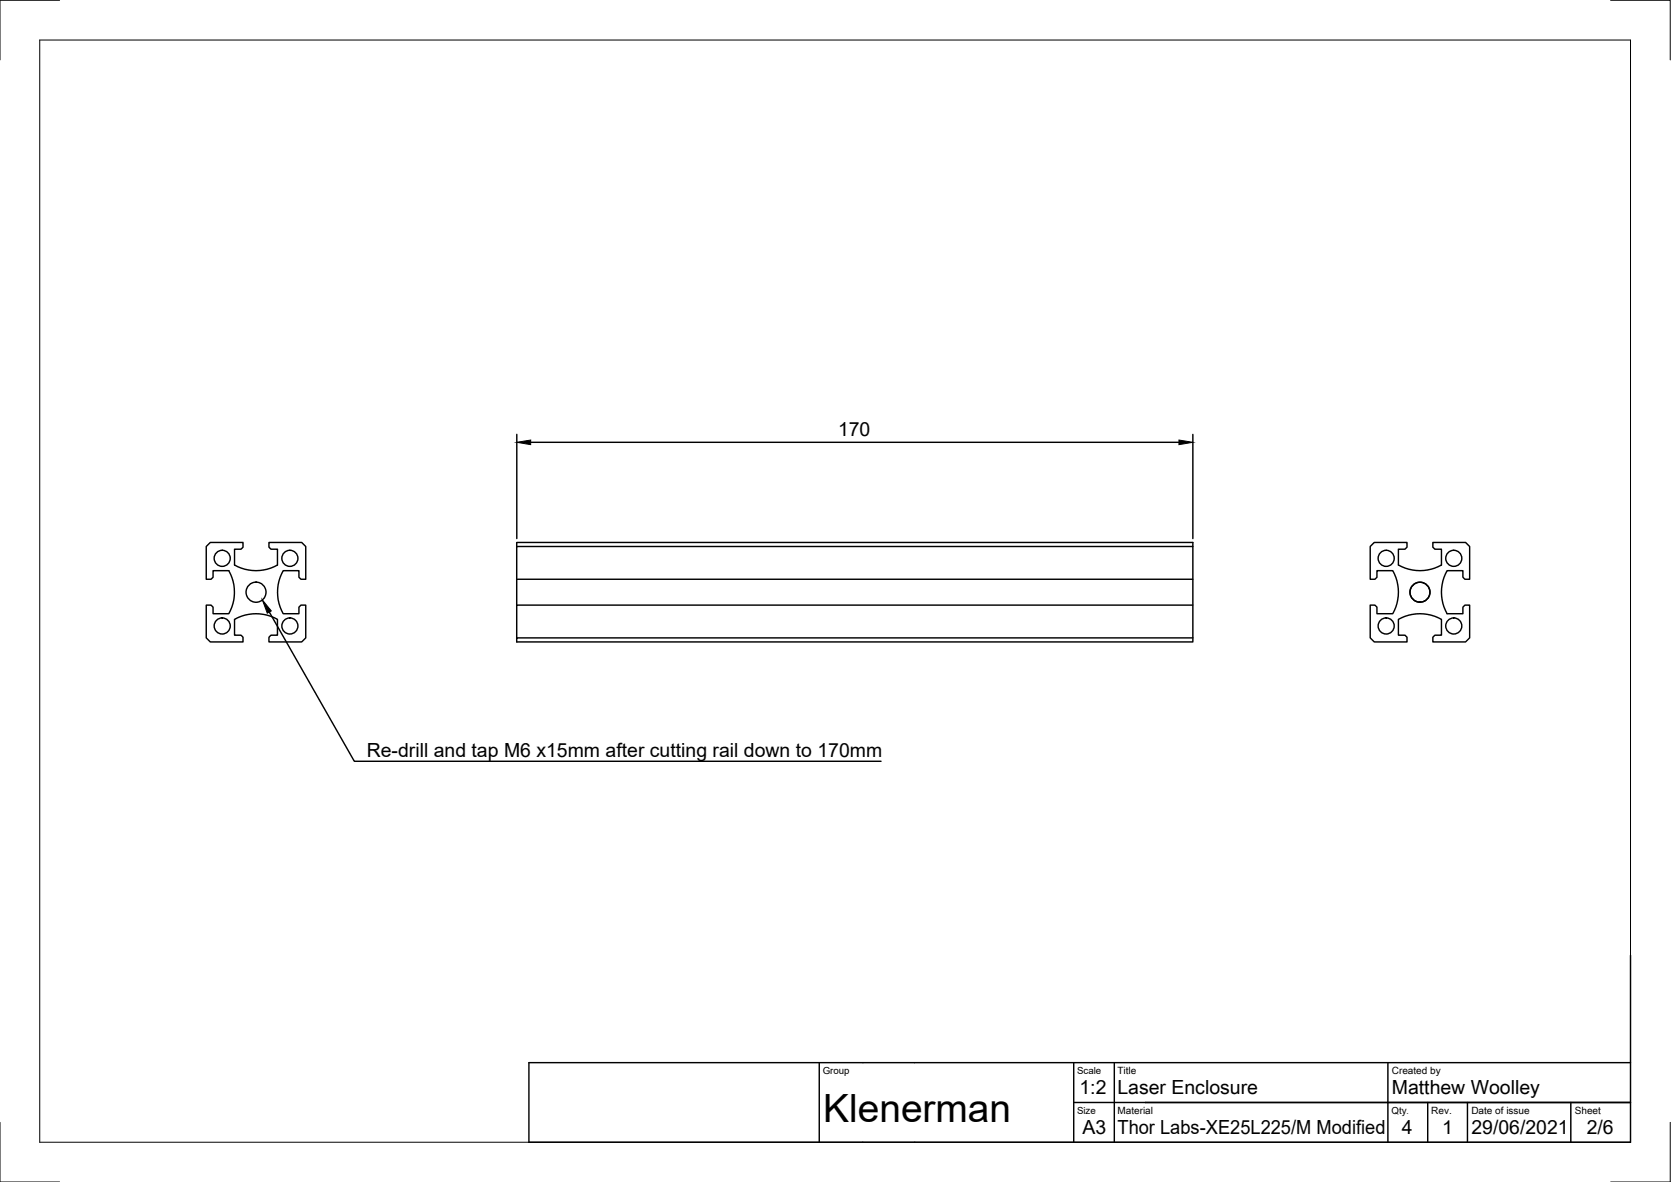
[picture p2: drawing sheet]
<svg xmlns="http://www.w3.org/2000/svg" width="420mm" height="297mm" viewBox="0 0 420 297" stroke-linecap="round" stroke-linejoin="round" font-family="sans-serif">
<!-- layer: Visible -->
<g fill="none" stroke="#000" stroke-width=".36">
<path d="M51.9 137.3l1-1h8.2v1.2l-.5 .5h-1.6v4a11 11 0 0 0 10.8 0v-4h-1.7l-.5-.5v-1.2h8.3l1 1v8.3h-1.2l-.5-.5v-1.7h-4a11 11 0 0 0 0 10.8h4v-1.6l.5-.5h1.2v8.2l-1 1h-8.3v-1.2l.5-.5h1.7v-4a11 11 0 0 0-10.8 0v4h1.6l.5 .5v1.2h-8.2l-1-1v-8.2h1.2l.5 .5v1.6h3.9a11 11 0 0 0 0-10.8h-3.9v1.7l-.5 .5h-1.2zM129.9 137.3v-1h170v25h-170v-1h170M299.9 137.3h-170v8.3M344.5 137.3l1-1h8.3v1.2l-.5 .5h-1.7v4a11 11 0 0 0 10.8 0v-4h-1.6l-.5-.5v-1.2h8.2l1 1v8.3h-1.2l-.5-.5v-1.7h-3.9a11 11 0 0 0 0 10.8h3.9v-1.6l.5-.5h1.2v8.2l-1 1h-8.2v-1.2l.5-.5h1.6v-4a11 11 0 0 0-10.8 0v4h1.7l.5 .5v1.2h-8.3l-1-1v-8.2h1.2l.5 .5v1.6h4a11 11 0 0 0 0-10.8h-4v1.7l-.5 .5h-1.2zM299.9 152.1h-170v8.2M299.9 145.6h-170v6.5"/>
<circle cx="55.9" cy="140.3" r="2.02"/>
<circle cx="55.9" cy="157.3" r="2.02"/>
<circle cx="64.4" cy="148.8" r="2.52"/>
<circle cx="72.9" cy="140.3" r="2.02"/>
<circle cx="72.9" cy="157.3" r="2.02"/>
<circle cx="348.5" cy="140.3" r="2.02"/>
<circle cx="348.5" cy="157.3" r="2.02"/>
<circle cx="357" cy="148.8" r="2.51"/>
<circle cx="365.5" cy="157.3" r="2.02"/>
<circle cx="365.5" cy="140.3" r="2.02"/>
</g>
<!-- layer: Border -->
<path d="M10 10.1h400v276.9h-400zM15 .1h-15v15M405 .1h15v15M0 282.1v14.9h15M420 282.1v14.9h-15" fill="none" stroke="#000" stroke-width=".25"/>
<!-- layer: TitleBlock -->
<path d="M410 240.1v46.9h-277v-20h277M206 267v20M270 277.1h140h-122M270 267v20M280.2 267v20M349 267v20M359 277.1v9.9M369 277.1v9.9M395 277.1v9.9" fill="none" stroke="#000" stroke-width=".36"/>
<!-- layer: Dimensions -->
<path d="M129.9 109.2v26.1M133.4 111.2h163M299.9 109.2v26.1" fill="none" stroke="#000" stroke-width=".36"/>
<path d="M129.9 111.2l3.5-.6v1.1zM296.4 110.6l3.5 .6-3.5 .5z" fill="#000" stroke="#000" stroke-width=".25"/>
<!-- layer: Annotations -->
<path d="M66 150.8l2.2 2.7-1 .6z" fill="#000" stroke="#000" stroke-width=".25"/>
<path d="M67.7 153.8l21.4 37.5h132.4" fill="none" stroke="#000" stroke-width=".36"/>
<text font-size="9.8" x="207" y="282.1">Klenerman</text>
<g font-size="4.9">
<text x="210.7" y="109.6">170</text>
<text x="92.2" y="190.3">Re-drill and tap M6 x15mm after cutting rail down to 170mm</text>
<text x="271.4" y="275">1:2</text>
<text x="281" y="275">Laser Enclosure</text>
<text x="350" y="275">Matthew Woolley</text>
<text x="272.2" y="285.1">A3</text>
<text x="281" y="285.1">Thor Labs-XE25L225/M Modified</text>
<text x="352.4" y="285.1">4</text>
<text x="362.6" y="285.1">1</text>
<text x="370" y="285.1">29/06/2021</text>
<text x="399" y="285.1">2/6</text>
</g>
<g font-size="2.5">
<text x="281" y="269.9">Title</text>
<text x="350" y="269.9">Created by</text>
<text x="281" y="279.9">Material</text>
<text x="359.9" y="279.9">Rev.</text>
<text x="370" y="279.9">Date of issue</text>
<text x="396" y="279.9">Sheet</text>
</g>
<g font-size="2.4">
<text x="206.9" y="269.8">Group</text>
<text x="270.8" y="269.8">Scale</text>
<text x="270.8" y="279.8">Size</text>
<text x="349.9" y="279.8">Qty</text>
</g>
<text font-size="2.1" x="353.7" y="279.8">.</text>
</svg>
